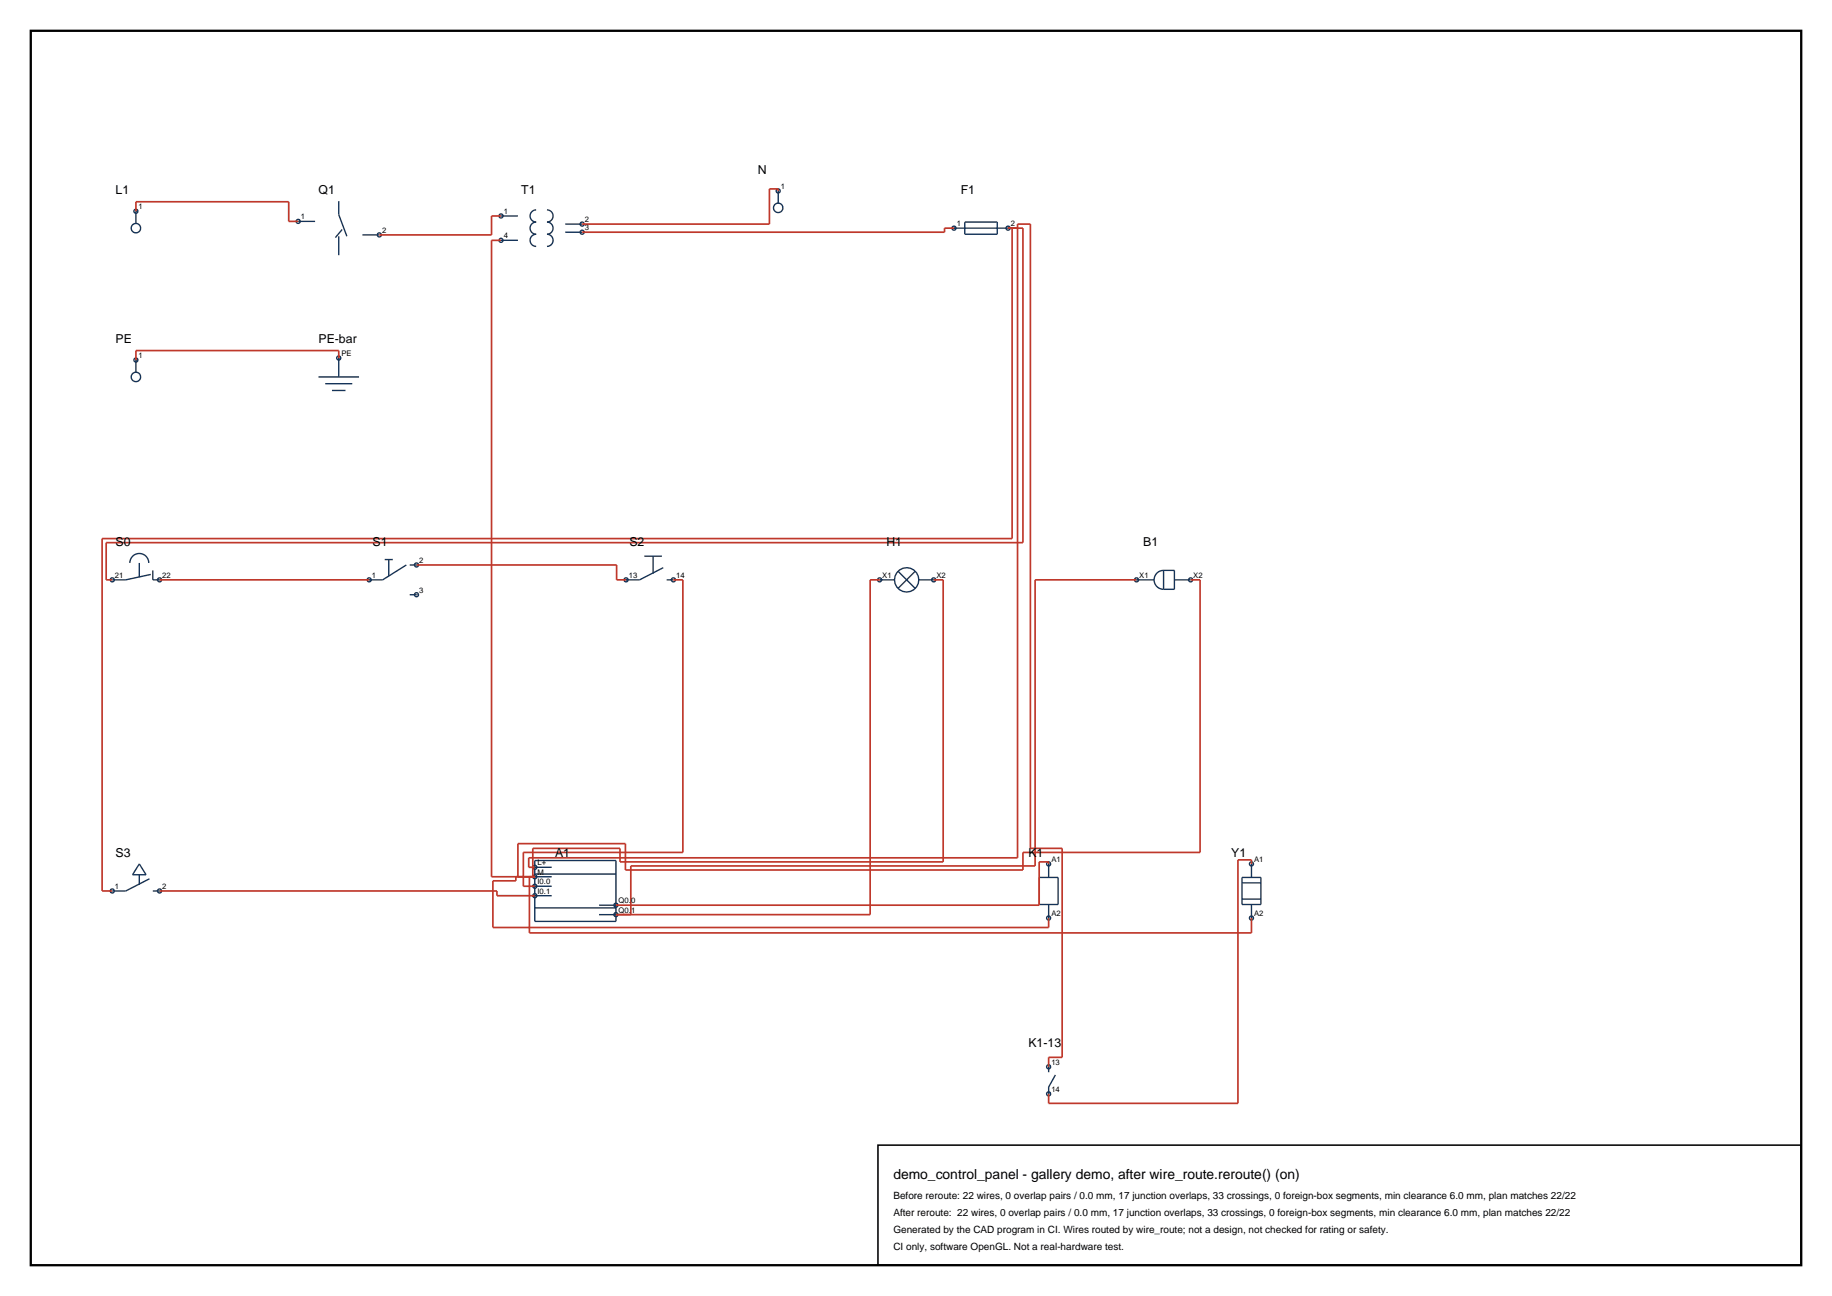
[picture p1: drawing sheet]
<svg xmlns="http://www.w3.org/2000/svg" width="420mm" height="297mm" viewBox="0 0 420 297" stroke-linecap="round" stroke-linejoin="round" font-family="sans-serif">
<path d="M7.1 7.1h405.8v282.8h-405.8z" fill="none" stroke="#000" stroke-width=".53"/>
<g fill="none" stroke="#143359" stroke-width=".32">
<path d="M31.2 48.4v2.8M68.4 50.7h3.8M77.7 46.1v3.1l1.8 4.9M77.7 54.1v4.4M78.4 52.6l-1.5 1.9M83.1 53.8h3.9M114.9 49.5h3.8M114.9 55.1h3.8M122.9 48.1a1.4 1.4 0 0 0-1.4 1.4 1.4 1.4 0 0 0 1.4 1.4 1.4 1.4 0 0 0-1.4 1.4 1.4 1.4 0 0 0 1.4 1.4 1.4 1.4 0 0 0-1.4 1.4 1.4 1.4 0 0 0 1.4 1.4M125.4 48.1a1.4 1.4 0 0 1 1.4 1.4 1.4 1.4 0 0 1-1.4 1.4 1.4 1.4 0 0 1 1.4 1.4 1.4 1.4 0 0 1-1.4 1.4 1.4 1.4 0 0 1 1.4 1.4 1.4 1.4 0 0 1-1.4 1.4M129.6 51.4h3.9M129.6 53.2h3.9"/>
<path d="M178.4 43.8v2.7M178.4 43.8h.1M218.7 52.3h12.4M221.2 50.9h7.4v2.8h-7.4zM31.2 82.5v2.8M73 86.4h9.3M74.6 87.9h6.2M76.1 89.5h3.1M77.7 82v4.4M29.8 129a2.17 2.17 0 0 1 2.1-2.2 2.17 2.17 0 0 1 2.2 2.2M31.9 129v3.3M34.6 131.6l-5.8 1.3h-3.1"/>
<path d="M35 130.7v2.2h1.6M88.2 128.2h1.9M89.1 128.2v3.8M93.2 129.5l-5.5 3.4h-3.1M93.9 129.5h1.6M93.9 136.3h1.6M147.7 127.5h4M149.7 127.5v4M152.1 130.1l-5.5 2.8h-3.1M152.8 132.9h1.6M201.7 132.9h3.4M205.9 130.9l3.9 3.9"/>
<path d="M209.8 130.9l-3.9 3.9M210.6 132.9h3.5M260.6 132.9h4M266.8 130.7a2.17 2.17 0 0 0-2.2 2.2 2.17 2.17 0 0 0 2.2 2.2M266.8 130.7v4.4M266.8 130.7h2.4v4.4h-2.4M269.2 132.9h3.8M31.9 198l1.6 2.5h-3.1zM122.6 197.2h18.6v14h-18.6zM122.6 198.8h3.9M240.4 198v3.1M286.9 198v3.1"/>
<path d="M31.9 200.5v2.3M34.3 201.4l-5.5 2.8h-3.1M35 204.2h1.6M122.6 200.3h18.6M122.6 208.1h18.6M122.6 200.9h3.9M122.6 203.1h3.9M122.6 205.3h3.9M137.3 207.4h3.9M137.3 209.6h3.9M238.2 201.1h4.4v6.2h-4.4zM240.4 207.3v3.1"/>
<path d="M284.7 201.1h4.4v6.2h-4.4zM284.7 202.3h4.4M284.7 206h4.4M286.9 207.3v3.1M240.4 244.5v1.2M242 246.3l-1.6 2.8v1.6"/>
<circle cx="31.2" cy="48.4" r=".46"/>
<circle cx="31.2" cy="52.3" r="1.09"/>
<circle cx="68.4" cy="50.7" r=".46"/>
<circle cx="87" cy="53.8" r=".46"/>
<circle cx="114.9" cy="55.1" r=".46"/>
<circle cx="114.9" cy="49.5" r=".46"/>
<circle cx="133.5" cy="51.4" r=".47"/>
<circle cx="133.5" cy="53.2" r=".47"/>
<circle cx="178.4" cy="43.8" r=".46"/>
<circle cx="178.4" cy="47.6" r="1.08"/>
<circle cx="218.7" cy="52.3" r=".47"/>
<circle cx="231.1" cy="52.3" r=".47"/>
<circle cx="31.2" cy="82.5" r=".46"/>
<circle cx="31.2" cy="86.4" r="1.09"/>
<circle cx="77.7" cy="82" r=".47"/>
<circle cx="25.7" cy="132.9" r=".46"/>
<circle cx="36.6" cy="132.9" r=".47"/>
<circle cx="84.6" cy="132.9" r=".46"/>
<circle cx="95.5" cy="129.5" r=".46"/>
<circle cx="95.5" cy="136.3" r=".46"/>
<circle cx="143.5" cy="132.9" r=".47"/>
<circle cx="154.4" cy="132.9" r=".46"/>
<circle cx="201.7" cy="132.9" r=".47"/>
<circle cx="207.9" cy="132.9" r="2.79"/>
<circle cx="214.1" cy="132.9" r=".47"/>
<circle cx="260.6" cy="132.9" r=".46"/>
<circle cx="273" cy="132.9" r=".46"/>
<circle cx="122.6" cy="198.8" r=".46"/>
<circle cx="240.4" cy="198" r=".47"/>
<circle cx="286.9" cy="198" r=".47"/>
<circle cx="25.7" cy="204.2" r=".46"/>
<circle cx="36.6" cy="204.2" r=".47"/>
<circle cx="122.6" cy="200.9" r=".46"/>
<circle cx="122.6" cy="203.1" r=".46"/>
<circle cx="122.6" cy="205.3" r=".46"/>
<circle cx="141.2" cy="209.6" r=".47"/>
<circle cx="141.2" cy="207.4" r=".47"/>
<circle cx="240.4" cy="210.4" r=".47"/>
<circle cx="286.9" cy="210.4" r=".47"/>
<circle cx="240.4" cy="250.7" r=".47"/>
<circle cx="240.4" cy="244.5" r=".47"/>
</g>
<g fill="none" stroke="#bf382b" stroke-width=".39">
<path d="M31.2 48.4v-2.2h35v4.5h2.2M114.9 49.5h-2.2v4.3h-25.7M114.9 55.1h-2.2v145.8h9.9M178.4 43.8v-.5h-2v8.1h-42.9M218.7 52.3h-2.2v.9h-83M231.1 52.3h3.4v72.1h-210.2v8.5h1.4M232 52.3v71.1h-208.6v80.8h2.3M77.7 82v-1.7h-46.5v2.2M36.6 132.9h48M95.5 129.5h45.9v3.4h2.1M154.4 132.9h2.2v62.4h-36.6v7.8h2.6M201.7 132.9h-2.2v76.7h-58.3"/>
<path d="M214.1 132.9h2.1v64.6h-74.1v-3.1h-20v6.5M260.6 132.9h-23.3v65.5h-92.7v11.2M273 132.9h2.1v62.4h-40.6v4.1h-91.1v-6.1h-24.7v7.6M122.6 198.8h-1.4v-2.2h112.1v-145.2h2.9v143h7.3v47.9h-3.1v2.2M240.4 198v-.5h-2.2v9.9h-97M286.9 198v-.9h-3.1v55.7h-43.4v-2.1M36.6 204.2h77.3v1.1h8.7M118.3 200.9v1h-5.3v10.7h127.4v-2.2M121.4 200.9v12.9h165.5v-3.4"/>
</g>
<path d="M201.3 262.4h211.6v27.5h-211.6z" fill="none" stroke="#000" stroke-width=".35"/>
<text font-size="3.2" x="204.8" y="270.2">demo_control_panel - gallery demo, after wire_route.reroute() (on)</text>
<g font-size="2.8">
<text x="173.8" y="39.9">N</text>
<text x="26.5" y="44.5">L1</text>
<text x="73" y="44.5">Q1</text>
<text x="119.5" y="44.5">T1</text>
<text x="220.3" y="44.5">F1</text>
<text x="26.5" y="78.6">PE</text>
<text x="73" y="78.6">PE-bar</text>
<text x="26.5" y="125.1">S0</text>
<text x="85.4" y="125.1">S1</text>
<text x="144.3" y="125.1">S2</text>
<text x="203.2" y="125.1">H1</text>
<text x="262.1" y="125.1">B1</text>
<text x="26.5" y="196.4">S3</text>
<text x="127.3" y="196.4">A1</text>
<text x="235.8" y="196.4">K1</text>
<text x="282.3" y="196.4">Y1</text>
<text x="235.8" y="239.8">K1-13</text>
</g>
<g font-size="2.3">
<text x="204.8" y="274.8">Before reroute: 22 wires, 0 overlap pairs / 0.0 mm, 17 junction overlaps, 33 crossings, 0 foreign-box segments, min clearance 6.0 mm, plan matches 22/22</text>
<text x="204.8" y="278.7">After reroute: 22 wires, 0 overlap pairs / 0.0 mm, 17 junction overlaps, 33 crossings, 0 foreign-box segments, min clearance 6.0 mm, plan matches 22/22</text>
<text x="204.8" y="282.5">Generated by the CAD program in CI. Wires routed by wire_route; not a design, not checked for rating or safety.</text>
<text x="204.8" y="286.4">CI only, software OpenGL. Not a real-hardware test.</text>
</g>
<g font-size="1.8">
<text x="31.8" y="47.9">1</text>
<text x="179" y="43.3">1</text>
<text x="69" y="50.3">1</text>
<text x="87.6" y="53.4">2</text>
<text x="115.5" y="49">1</text>
<text x="134.1" y="50.9">2</text>
<text x="134.1" y="52.7">3</text>
<text x="219.3" y="51.8">1</text>
<text x="231.7" y="51.8">2</text>
<text x="115.5" y="54.6">4</text>
<text x="31.8" y="82">1</text>
<text x="78.3" y="81.6">PE</text>
<text x="96.1" y="129">2</text>
<text x="26.4" y="132.4">21</text>
<text x="37.2" y="132.4">22</text>
<text x="85.3" y="132.4">1</text>
<text x="96.1" y="135.8">3</text>
<text x="144.2" y="132.4">13</text>
<text x="155" y="132.4">14</text>
<text x="202.3" y="132.4">X1</text>
<text x="214.7" y="132.4">X2</text>
<text x="261.2" y="132.4">X1</text>
<text x="273.6" y="132.4">X2</text>
<text x="241" y="197.5">A1</text>
<text x="287.5" y="197.5">A1</text>
<text x="26.4" y="203.7">1</text>
<text x="37.2" y="203.7">2</text>
<text x="123.2" y="198.3">L+</text>
<text x="123.2" y="200.5">M</text>
<text x="123.2" y="202.6">I0.0</text>
<text x="123.2" y="204.8">I0.1</text>
<text x="141.8" y="207">Q0.0</text>
<text x="141.8" y="209.1">Q0.1</text>
<text x="241" y="209.9">A2</text>
<text x="287.5" y="209.9">A2</text>
<text x="241" y="244">13</text>
<text x="241" y="250.2">14</text>
</g>
</svg>
